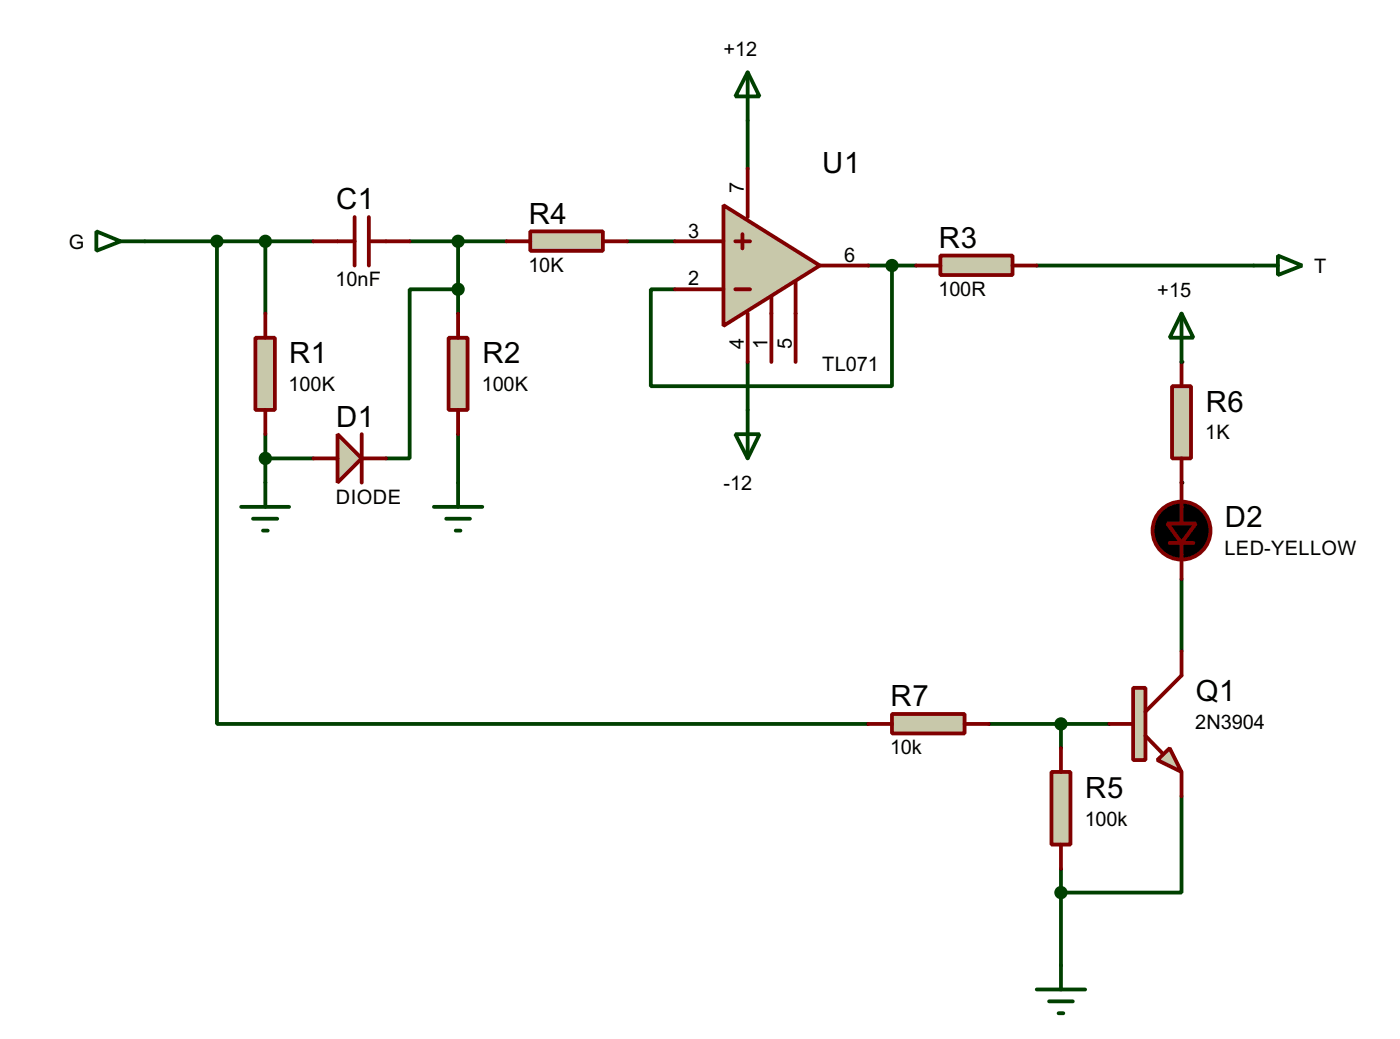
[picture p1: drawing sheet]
<svg xmlns="http://www.w3.org/2000/svg" width="147mm" height="109mm" viewBox="0 0 147 109" stroke-linecap="round" stroke-linejoin="round" font-family="sans-serif">
<path d="M15.3 25.4h17.7M28 25.4v7.6M43.2 25.4h10.2M48.3 30.5h-5.1v17.8h-2.5M48.3 25.4v7.6M28 45.7v5.1M28 48.3h5M48.3 45.7v5.1M111.8 91.5v10.1M124.5 83.8v10.2h-12.7" fill="none" stroke="#004000" stroke-width=".4"/>
<g fill="#004000">
<circle cx="124.5" cy="50.8" r=".2"/>
<circle cx="124.5" cy="38.1" r=".2"/>
</g>
<path d="M78.8 12.7v5.1M10.2 24.4l2.5 1-2.5 1zM12.7 25.4h2.6M22.9 25.4v50.8h68.6M66.1 25.4h5M78.8 38.1v5.1M91.5 28h5M94 28v12.7h-25.4v-10.2h2.5M109.2 28h22.9M104.2 76.2h12.7M111.8 76.2v2.6M124.5 61v7.6" fill="none" stroke="#004000" stroke-width=".4"/>
<path d="M26.9 35.6h2.1v7.6h-2.1z" fill="#c8c8aa" stroke="#800000" stroke-width=".4"/>
<path d="M28 33v2.6M33 25.4h4.4M37.4 22.9v5.1M38.9 22.9v5.1M38.9 25.4h4.3M28 43.2v2.5" fill="none" stroke="#800000" stroke-width=".4"/>
<path d="M47.3 35.6h2v7.6h-2z" fill="#c8c8aa" stroke="#800000" stroke-width=".4"/>
<path d="M48.3 33v2.6M48.3 43.2v2.5" fill="none" stroke="#800000" stroke-width=".4"/>
<circle cx="27.9" cy="25.4" r=".5" fill="#004000" stroke="#004000" stroke-width=".4"/>
<path d="M132.1 28h2.5M134.6 26.9l2.6 1.1-2.6 1zM25.4 53.4h5.1M26.7 54.6h2.5M27.7 55.9h.5M28 50.8v2.6M45.7 53.4h5.1M47 54.6h2.5M48 55.9h.5M48.3 50.8v2.6" fill="none" stroke="#004000" stroke-width=".4"/>
<path d="M99.1 26.9h7.6v2.1h-7.6z" fill="#c8c8aa" stroke="#800000" stroke-width=".4"/>
<path d="M96.5 28h2.6M106.7 28h2.5" fill="none" stroke="#800000" stroke-width=".4"/>
<path d="M78.8 7.6l1.2 2.6h-2.5zM78.8 7.6v5.1M77.5 45.7h2.5l-1.2 2.6zM78.8 43.2v5.1" fill="none" stroke="#004000" stroke-width=".4"/>
<circle cx="22.8" cy="25.4" r=".5" fill="#004000" stroke="#004000" stroke-width=".4"/>
<path d="M35.6 45.7l2.5 2.6-2.5 2.5z" fill="#c8c8aa" stroke="#800000" stroke-width=".4"/>
<path d="M33 48.3h2.6M38.1 45.7v5.1M38.1 48.3h2.6" fill="none" stroke="#800000" stroke-width=".4"/>
<g fill="#004000" stroke="#004000" stroke-width=".4">
<circle cx="27.9" cy="48.3" r=".5"/>
<circle cx="48.2" cy="30.5" r=".5"/>
</g>
<path d="M55.9 24.4h7.6v2h-7.6z" fill="#c8c8aa" stroke="#800000" stroke-width=".4"/>
<path d="M53.4 25.4h2.5M63.5 25.4h2.6" fill="none" stroke="#800000" stroke-width=".4"/>
<circle cx="48.2" cy="25.4" r=".5" fill="#004000" stroke="#004000" stroke-width=".4"/>
<path d="M121.9 80l1.3-1.2 1.3 2.5z" fill="#c8c8aa" stroke="#800000" stroke-width=".4"/>
<path d="M119.4 72.4h1.3v7.6h-1.3z" fill="#c8c8aa" stroke="#800000" stroke-width=".4"/>
<path d="M116.9 76.2h2.5M120.7 77.5l1.7 1.8M124.5 68.6v2.5l-3.8 3.8M124.5 81.3v2.5" fill="none" stroke="#800000" stroke-width=".4"/>
<path d="M110.8 81.3h2v7.6h-2z" fill="#c8c8aa" stroke="#800000" stroke-width=".4"/>
<path d="M123.2 57.2h2.5M124.5 50.8v4.3M124.5 57.2v3.8M111.8 78.8v2.5M111.8 88.9v2.6" fill="none" stroke="#800000" stroke-width=".4"/>
<path d="M109.2 104.2h5.1M110.5 105.4h2.5M111.5 106.7h.5M111.8 101.6v2.6" fill="none" stroke="#004000" stroke-width=".4"/>
<circle cx="111.7" cy="94" r=".5" fill="#004000" stroke="#004000" stroke-width=".4"/>
<g fill="#000" stroke="#800000" stroke-width=".4">
<path d="M123 55.1h3l-1.5 2.1z"/>
<circle cx="124.4" cy="55.9" r="3.1"/>
</g>
<path d="M123.5 40.7h2v7.6h-2z" fill="#c8c8aa" stroke="#800000" stroke-width=".4"/>
<path d="M124.5 38.1v2.6M124.5 48.3v2.5" fill="none" stroke="#800000" stroke-width=".4"/>
<path d="M124.5 33l1.2 2.6h-2.5zM124.5 33v5.1" fill="none" stroke="#004000" stroke-width=".4"/>
<path d="M94 75.2h7.6v2h-7.6z" fill="#c8c8aa" stroke="#800000" stroke-width=".4"/>
<path d="M91.5 76.2h2.5M101.6 76.2h2.6" fill="none" stroke="#800000" stroke-width=".4"/>
<circle cx="111.7" cy="76.2" r=".5" fill="#004000" stroke="#004000" stroke-width=".4"/>
<path d="M76.2 21.6l10.2 6.4-10.2 6.3z" fill="#c8c8aa" stroke="#800000" stroke-width=".4"/>
<path d="M78.8 17.8v5.1M71.1 30.5h5.1M71.1 25.4h5.1M77.5 30.5h1.5M77.5 25.4h1.5M78.2 24.7v1.5M78.8 33v5.1M81.3 31.3v6.8M83.8 29.7v8.4M86.4 28h5.1" fill="none" stroke="#800000" stroke-width=".4"/>
<circle cx="93.9" cy="28" r=".5" fill="#004000" stroke="#004000" stroke-width=".4"/>
<g font-size="3.5">
<text x="35.4" y="22">C1</text>
<text x="55.7" y="23.5">R4</text>
<text x="86.6" y="18.3">U1</text>
<text x="98.9" y="26.1">R3</text>
<text x="30.5" y="38.3">R1</text>
<text x="50.8" y="38.3">R2</text>
<text x="35.4" y="44.9">D1</text>
<text x="127" y="43.4">R6</text>
<text x="129" y="55.5">D2</text>
<text x="93.8" y="74.4">R7</text>
<text x="126" y="73.8">Q1</text>
<text x="114.3" y="84">R5</text>
</g>
<g font-size="2.4">
<text x="76.2" y="5.8">+12</text>
<text x="78.4" y="20.3" transform="rotate(-90 78.4 20.3)">7</text>
<text x="7.2" y="26.2">G</text>
<text x="55.7" y="28.6">10K</text>
<text x="72.5" y="25">3</text>
<text x="88.9" y="27.5">6</text>
<text x="138.4" y="28.8">T</text>
<text x="35.4" y="30.2">10nF</text>
<text x="72.5" y="30.1">2</text>
<text x="98.9" y="31.2">100R</text>
<text x="121.9" y="31.2">+15</text>
<text x="30.4" y="41.2">100K</text>
<text x="50.8" y="41.2">100K</text>
<text x="78.4" y="36.7" transform="rotate(-90 78.4 36.7)">4</text>
<text x="80.9" y="36.7" transform="rotate(-90 80.9 36.7)">1</text>
<text x="83.4" y="36.7" transform="rotate(-90 83.4 36.7)">5</text>
<text x="86.6" y="39">TL071</text>
<text x="127" y="46.3">1K</text>
<text x="35.4" y="53">DIODE</text>
<text x="76.2" y="51.6">-12</text>
<text x="129" y="58.5">LED-YELLOW</text>
<text x="125.9" y="76.7">2N3904</text>
<text x="93.8" y="79.4">10k</text>
<text x="114.3" y="86.9">100k</text>
</g>
</svg>
